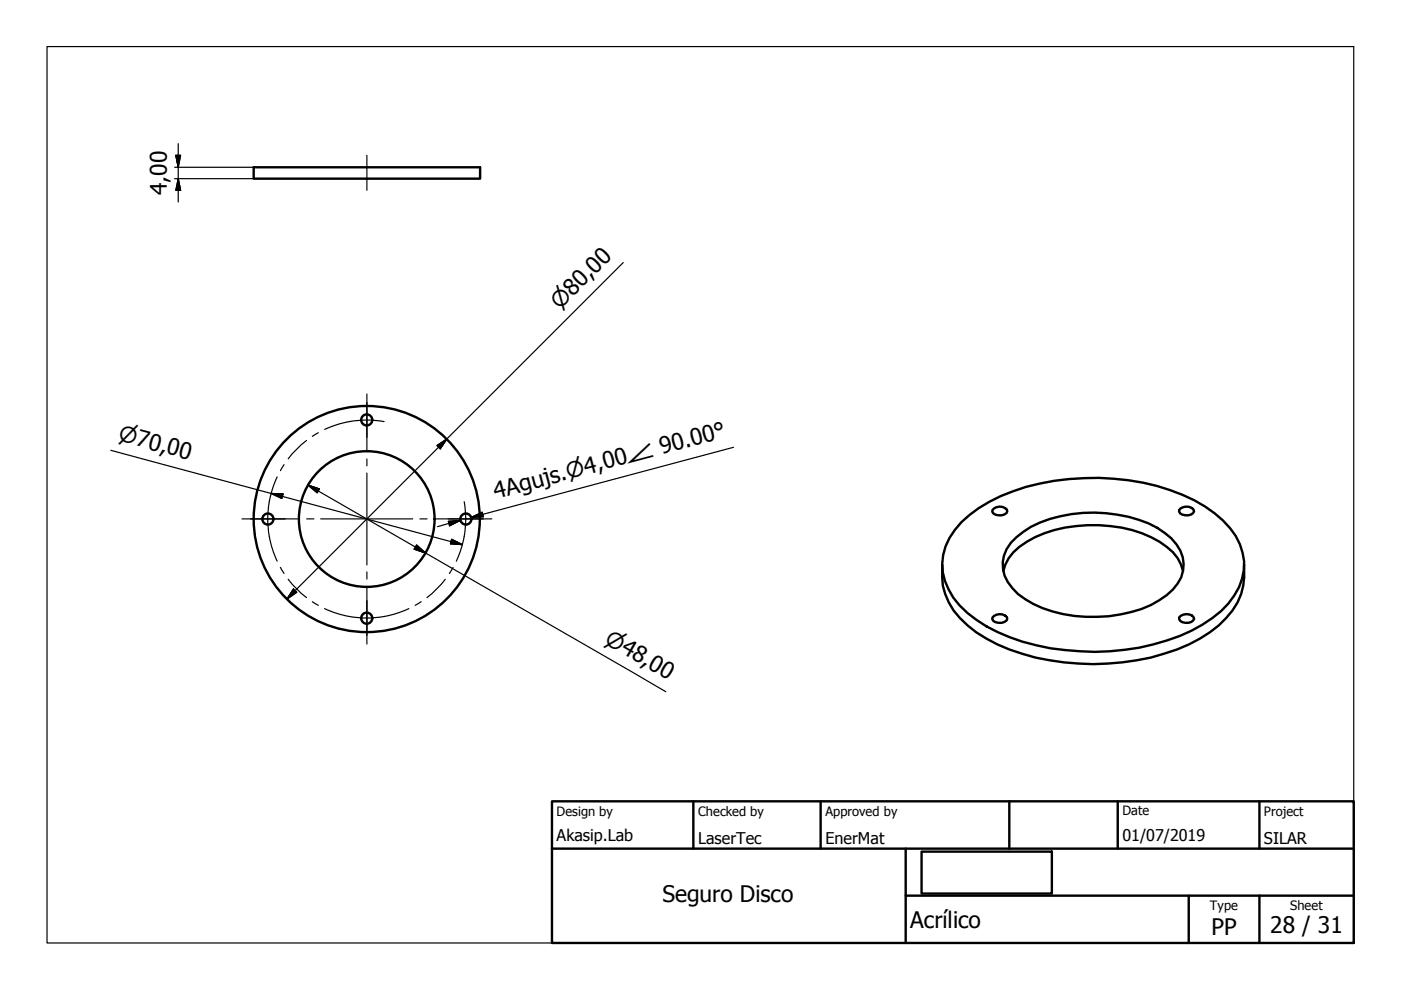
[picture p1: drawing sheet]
<svg xmlns="http://www.w3.org/2000/svg" width="297mm" height="210mm" viewBox="0 0 297 210" stroke-linecap="round" stroke-linejoin="round" font-family="sans-serif">
<!-- layer: Visible (ISO) -->
<g fill="none" stroke="#000" stroke-width=".51">
<path d="M53.8 35.5h48v2.4h-48zM199.8 119.7a14.1 14.1 0 0 0 5.4 12.9 34.4 34.4 0 0 0 14.3 6.8 53.8 53.8 0 0 0 30.1-1.7 24.4 24.4 0 0 0 12.8-10 14.5 14.5 0 0 0 1.4-8M203.8 110.7a35.5 35.5 0 0 1 19.7-8.7 50.3 50.3 0 0 1 29.7 4.1 20.3 20.3 0 0 1 9.7 9.3 11.6 11.6 0 0 1-2.5 12.6 30.5 30.5 0 0 1-15.9 8.6 53.2 53.2 0 0 1-30.4-1.5 26 26 0 0 1-12-8.4 11.5 11.5 0 0 1 .3-14.3zM210.8 107.8a2.12 2.12 0 0 1 2.7 .2l.1 .4a1.91 1.91 0 0 1-3.2 .1v-.4zM215.5 113.9a21.8 21.8 0 0 1 11.7-4.9 30.5 30.5 0 0 1 18.2 2.9 10.9 10.9 0 0 1 5.4 6.2 7.6 7.6 0 0 1-3.5 8.1 23.3 23.3 0 0 1-12.2 4.5 28.1 28.1 0 0 1-17.7-3.7 8.9 8.9 0 0 1-4.8-7.8 7.8 7.8 0 0 1 2.9-5.3zM250 108.1a2.07 2.07 0 0 1 3-.1l.2 .4a1.93 1.93 0 0 1-3.2 .1zM210.8 130.6a2.12 2.12 0 0 1 2.7 .2l.1 .4a1.91 1.91 0 0 1-3.2 .1v-.4zM212.7 121.1a9.4 9.4 0 0 1 5-6.3 29.1 29.1 0 0 1 20-2.9 21.3 21.3 0 0 1 11 5.2l1 1.2 .7 1.4 .4 1.4M250 130.9a2.07 2.07 0 0 1 3-.1l.2 .4a1.93 1.93 0 0 1-3.2 .1z"/>
<circle cx="77.8" cy="89" r="1.17"/>
<circle cx="56.8" cy="110" r="1.17"/>
<circle cx="77.8" cy="110" r="14.4"/>
<circle cx="77.8" cy="110.1" r="24"/>
<circle cx="98.8" cy="110" r="1.17"/>
<circle cx="77.8" cy="131.1" r="1.17"/>
</g>
<!-- layer: Sketch Geometry (ISO) -->
<path d="M10 9.9h277v190h-277z" fill="none" stroke="#000" stroke-width=".25"/>
<!-- layer: Title (ISO) -->
<path d="M117 169.9h170v30h-170zM117 179.9h170M147 169.9v10M174 169.9v10M192 179.9v20M214 169.9v10M237 169.9v10M267 169.9v10M192 189.9h95M195.4 180.6h27.6v8.9h-27.6zM252 189.9v10M267 189.9v10" fill="none" stroke="#000" stroke-width=".51"/>
<!-- layer: Centerline (ISO) -->
<g fill="none" stroke="#000" stroke-width=".25">
<path d="M77.8 32.9v7.5M60.2 98.5l-.8 1.3M65 93.4a21 21 0 0 0-3.9 3.9M67.5 91.7l-1.3 .8M81.4 89.4a21 21 0 0 0-12.6 1.7M58.8 101.1a21 21 0 0 0 0 17.9M98.4 106.4a21 21 0 0 1-1.7 12.6M59.4 120.3l.8 1.3M61.1 122.8a21 21 0 0 0 3.9 3.9M66.2 127.6l1.3 .8M68.8 129a21 21 0 0 0 17.9 0M89.3 127.6l-1.3 .8"/>
<path d="M94.4 122.8a21 21 0 0 1-3.9 3.9M96.1 120.3l-.8 1.3"/>
</g>
<!-- layer: Center Mark (ISO) -->
<g fill="none" stroke="#000" stroke-width=".25">
<path d="M77.8 85.3v7.4M77.8 83.5v12.3M77.8 97.3v1.5M51.3 110h12.2M53.1 110h7.4M65 110h1.5M68 110h19.5M77.8 100.3v19.5M89 110h1.6M92 110h12.3M95.1 110h7.4M77.8 127.4v7.3"/>
<path d="M77.8 121.3v1.5M77.8 124.3v12.3"/>
</g>
<!-- layer: Dimension (ISO) -->
<g fill="none" stroke="#000" stroke-width=".25">
<path d="M37 37.9h16.8M37 35.5h16.8M37.3 32.9h1l-.5 2.6zM37.8 37.9l.5 2.5h-1zM37.8 30.5v12.3M132.1 55.7l-71.3 71.3M23.5 95.5l74.5 20M92.6 94.5l2.1-1.4-1.4 2.1zM155.5 94.8l-55.6 14.9 2.5-.6M57.5 104.6l2.5 .1-.2 1zM65.3 102.8l2.4 .9-.5 .8zM65.3 102.8l75.9 43.9"/>
<path d="M88.3 115.5l1.9 1.8-2.4-.9zM95.1 110.5l2.5-.2-2.3 1.2zM95.8 114.3l2.2 1.2-2.5-.2zM97.6 110.3l-4.8 1.4M99.9 109.7l2.3-1.1 .3 1zM62.2 124.9l.7 .7-2.1 1.4z"/>
</g>
<g fill="#000" stroke="#000" stroke-width=".25">
<path d="M37.3 32.9l.5 2.6zM37.3 32.9h1l-.5 2.6zM37.8 37.9l.5 2.5zM37.8 37.9l.5 2.5h-1zM94.7 93.1l-1.4 2.1zM92.6 94.5l2.1-1.4-1.4 2.1zM57.5 104.6l2.5 .1zM57.5 104.6l2.5 .1-.2 1zM65.3 102.8l2.4 .9zM65.3 102.8l2.4 .9-.5 .8zM87.8 116.4l2.4 .9zM88.3 115.5l1.9 1.8-2.4-.9z"/>
<path d="M95.3 111.5l2.3-1.2zM95.1 110.5l2.5-.2-2.3 1.2zM95.5 115.3l2.5 .2zM95.8 114.3l2.2 1.2-2.5-.2zM99.9 109.7l2.3-1.1zM99.9 109.7l2.3-1.1 .3 1zM62.2 124.9l-1.4 2.1zM62.2 124.9l.7 .7-2.1 1.4z"/>
</g>
<g font-size="4.8">
<text x="35.4" y="41.3" transform="rotate(-90 35.4 41.3)">4,00</text>
<text x="105.2" y="105.7" transform="rotate(-15 105.2 105.7)">4Agujs.⌀4,00∠ 90.00°</text>
<text x="140.5" y="191.2">Seguro Disco</text>
<text x="193" y="196.8">Acrílico</text>
<text x="269.3" y="197.8">28 / 31</text>
<text x="256.9" y="198.2">PP</text>
</g>
<g font-size="4.6">
<text x="118.7" y="65.8" transform="rotate(-45 118.7 65.8)">⌀80,00</text>
<text x="24.9" y="93.4" transform="rotate(15 24.9 93.4)">⌀70,00</text>
<text x="128" y="136.2" transform="rotate(30 128 136.2)">⌀48,00</text>
</g>
<g font-size="3.4">
<text x="118" y="178.2">Akasip.Lab</text>
<text x="148" y="178.9">LaserTec</text>
<text x="175" y="178.9">EnerMat</text>
<text x="238" y="178.3">01/07/2019</text>
<text x="268" y="178.9">SILAR</text>
</g>
<g font-size="2.7">
<text x="118" y="173">Design by</text>
<text x="148" y="173">Checked by</text>
<text x="175" y="173">Approved by</text>
<text x="238" y="172.9">Date</text>
<text x="268" y="172.9">Project</text>
<text x="256.5" y="192.9">Type</text>
<text x="273.6" y="193">Sheet</text>
</g>
</svg>
